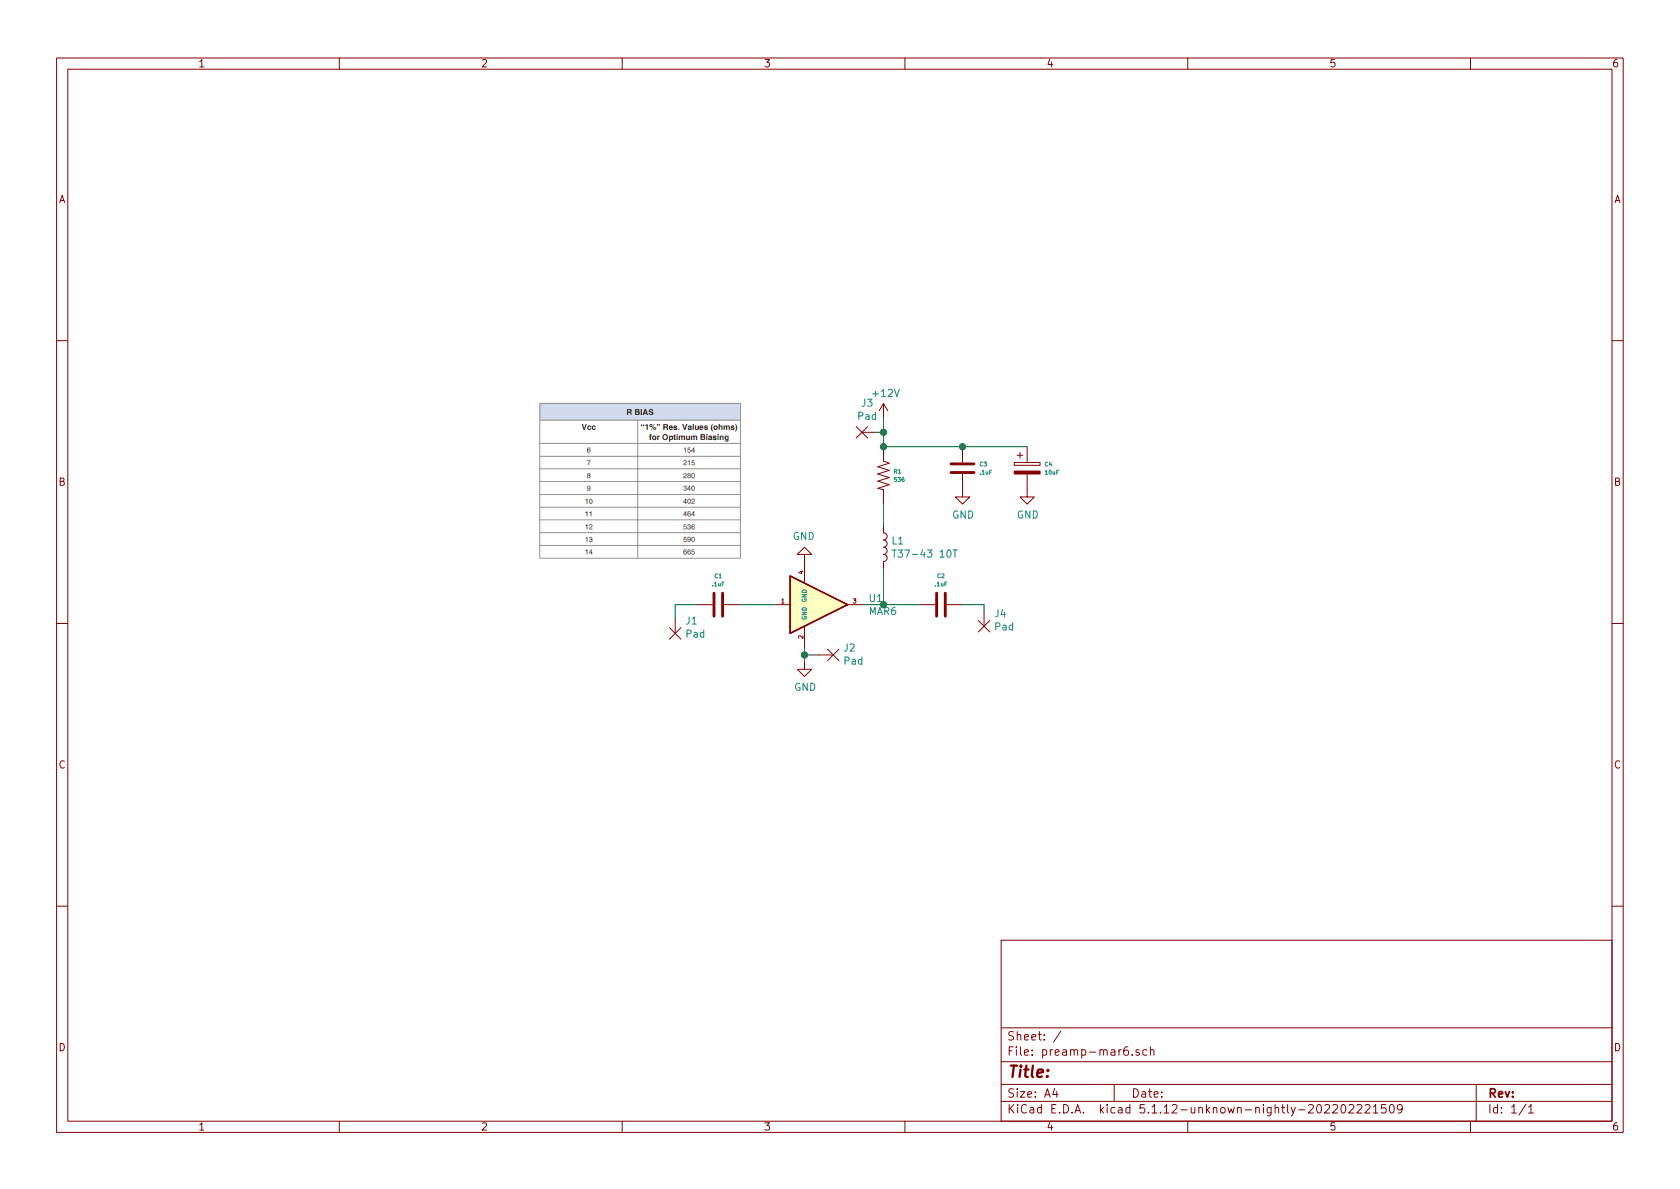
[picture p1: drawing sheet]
EESchema Schematic File Version 4
EELAYER 30 0
EELAYER END
$Descr A4 11693 8268
encoding utf-8
Sheet 1 1
Title ""
Date ""
Rev ""
Comp ""
Comment1 ""
Comment2 ""
Comment3 ""
Comment4 ""
$EndDescr
$Comp
L preamp-mar6-rescue:MAR6-xenir U1
U 1 1
P 5650 4100
F 0 "U1" H 6044 4046 50  0000 L CNN
F 1 "MAR6" H 6044 3955 50  0000 L CNN
F 2 "xenir:VV105" H 5700 3200 50  0001 C CNN
F 3 "" H 5700 4000 50  0001 C CNN
	1    5650 4100
	1    0    0    -1  
$EndComp
$Comp
L power:GND #PWR0101
U 1 1
P 5600 4600
F 0 "#PWR0101" H 5600 4350 50  0001 C CNN
F 1 "GND" H 5605 4427 50  0000 C CNN
F 2 "" H 5600 4600 50  0001 C CNN
F 3 "" H 5600 4600 50  0001 C CNN
	1    5600 4600
	1    0    0    -1  
$EndComp
$Comp
L power:GND #PWR0102
U 1 1
P 5600 3900
F 0 "#PWR0102" H 5600 3650 50  0001 C CNN
F 1 "GND" H 5605 3727 50  0000 C CNN
F 2 "" H 5600 3900 50  0001 C CNN
F 3 "" H 5600 3900 50  0001 C CNN
	1    5600 3900
	-1   0    0    1   
$EndComp
$Comp
L preamp-mar6-rescue:Inductor-xenir L1
U 1 1
P 6150 3800
F 0 "L1" V 6104 3853 50  0000 L CNN
F 1 "T37-43 10T" V 6195 3853 50  0000 L CNN
F 2 "xenir:T37_Inductor" H 6150 3900 50  0001 C CNN
F 3 "" H 6150 3900 50  0001 C CNN
	1    6150 3800
	0    1    1    0   
$EndComp
$Comp
L preamp-mar6-rescue:Resistor-xenir R1
U 1 1
P 6150 3300
F 0 "R1" V 6121 3368 28  0000 L CNN
F 1 "536" V 6178 3368 28  0000 L CNN
F 2 "xenir:Resistor 1206" H 6150 3200 50  0001 C CNN
F 3 "" H 6150 3200 50  0001 C CNN
	1    6150 3300
	0    1    1    0   
$EndComp
$Comp
L preamp-mar6-rescue:Capacitor-xenir C1
U 1 1
P 5000 4200
F 0 "C1" H 5000 4401 28  0000 C CNN
F 1 ".1uF" H 5000 4344 28  0000 C CNN
F 2 "xenir:Capacitor 1206" H 5000 4050 50  0001 C CNN
F 3 "" H 5000 4050 50  0001 C CNN
	1    5000 4200
	1    0    0    -1  
$EndComp
$Comp
L preamp-mar6-rescue:Capacitor-xenir C2
U 1 1
P 6550 4200
F 0 "C2" H 6550 4401 28  0000 C CNN
F 1 ".1uF" H 6550 4344 28  0000 C CNN
F 2 "xenir:Capacitor 1206" H 6550 4050 50  0001 C CNN
F 3 "" H 6550 4050 50  0001 C CNN
	1    6550 4200
	1    0    0    -1  
$EndComp
$Comp
L preamp-mar6-rescue:Capacitor-xenir C3
U 1 1
P 6700 3250
F 0 "C3" V 6671 3365 28  0000 L CNN
F 1 ".1uF" V 6728 3365 28  0000 L CNN
F 2 "xenir:Capacitor 1206" H 6700 3100 50  0001 C CNN
F 3 "" H 6700 3100 50  0001 C CNN
	1    6700 3250
	0    1    1    0   
$EndComp
$Comp
L preamp-mar6-rescue:Cap_Polarized-xenir C4
U 1 1
P 7250 3250
F 0 "C4" V 7221 3268 28  0000 L CNN
F 1 "10uF" V 7278 3268 28  0000 L CNN
F 2 "xenir:Cap_4x5.4" H 7250 3300 50  0001 C CNN
F 3 "" H 7250 3300 50  0001 C CNN
	1    7250 3250
	0    1    1    0   
$EndComp
$Comp
L preamp-mar6-rescue:Pad-xenir J3
U 1 1
P 6000 2850
F 0 "J3" H 6037 2905 50  0000 C CNN
F 1 "Pad" H 6037 2814 50  0000 C CNN
F 2 "xenir:Pad" H 6000 2850 50  0001 C CNN
F 3 "" H 6000 2850 50  0001 C CNN
	1    6000 2850
	1    0    0    -1  
$EndComp
$Comp
L power:+12V #PWR0103
U 1 1
P 6150 2900
F 0 "#PWR0103" H 6150 2750 50  0001 C CNN
F 1 "+12V" H 6165 3073 50  0000 C CNN
F 2 "" H 6150 2900 50  0001 C CNN
F 3 "" H 6150 2900 50  0001 C CNN
	1    6150 2900
	1    0    0    -1  
$EndComp
Wire Wire Line
	6100 3000 6150 3000
Wire Wire Line
	6150 3000 6150 2900
Wire Wire Line
	6150 3100 6150 3000
Connection ~ 6150 3000
Wire Wire Line
	6150 3100 6700 3100
Wire Wire Line
	6700 3100 7150 3100
Connection ~ 6700 3100
Wire Wire Line
	6150 3950 6150 4200
Wire Wire Line
	6150 4200 6000 4200
Wire Wire Line
	6400 4200 6150 4200
Connection ~ 6150 4200
Wire Wire Line
	5150 4200 5400 4200
$Comp
L power:GND #PWR0104
U 1 1
P 6700 3400
F 0 "#PWR0104" H 6700 3150 50  0001 C CNN
F 1 "GND" H 6705 3227 50  0000 C CNN
F 2 "" H 6700 3400 50  0001 C CNN
F 3 "" H 6700 3400 50  0001 C CNN
	1    6700 3400
	1    0    0    -1  
$EndComp
$Comp
L power:GND #PWR0105
U 1 1
P 7150 3400
F 0 "#PWR0105" H 7150 3150 50  0001 C CNN
F 1 "GND" H 7155 3227 50  0000 C CNN
F 2 "" H 7150 3400 50  0001 C CNN
F 3 "" H 7150 3400 50  0001 C CNN
	1    7150 3400
	1    0    0    -1  
$EndComp
$Comp
L preamp-mar6-rescue:Pad-xenir J1
U 1 1
P 4550 4400
F 0 "J1" V 4634 4182 50  0000 R CNN
F 1 "Pad" V 4543 4182 50  0000 R CNN
F 2 "xenir:Pad" H 4550 4400 50  0001 C CNN
F 3 "" H 4550 4400 50  0001 C CNN
	1    4550 4400
	0    -1   -1   0   
$EndComp
$Comp
L preamp-mar6-rescue:Pad-xenir J4
U 1 1
P 6700 4350
F 0 "J4" V 6784 4132 50  0000 R CNN
F 1 "Pad" V 6693 4132 50  0000 R CNN
F 2 "xenir:Pad" H 6700 4350 50  0001 C CNN
F 3 "" H 6700 4350 50  0001 C CNN
	1    6700 4350
	0    -1   -1   0   
$EndComp
$Comp
L preamp-mar6-rescue:Pad-xenir J2
U 1 1
P 5800 4700
F 0 "J2" H 5732 4504 50  0000 R CNN
F 1 "Pad" H 5732 4595 50  0000 R CNN
F 2 "xenir:Pad" H 5800 4700 50  0001 C CNN
F 3 "" H 5800 4700 50  0001 C CNN
	1    5800 4700
	-1   0    0    1   
$EndComp
Wire Wire Line
	5600 4500 5600 4550
Wire Wire Line
	5700 4550 5600 4550
Connection ~ 5600 4550
Wire Wire Line
	5600 4550 5600 4600
Wire Wire Line
	4700 4300 4700 4200
Wire Wire Line
	4700 4200 4850 4200
Wire Wire Line
	6700 4200 6850 4200
Wire Wire Line
	6850 4200 6850 4250
Connection ~ 6150 3100
Wire Wire Line
	6150 3500 6150 3650
$EndSCHEMATC
